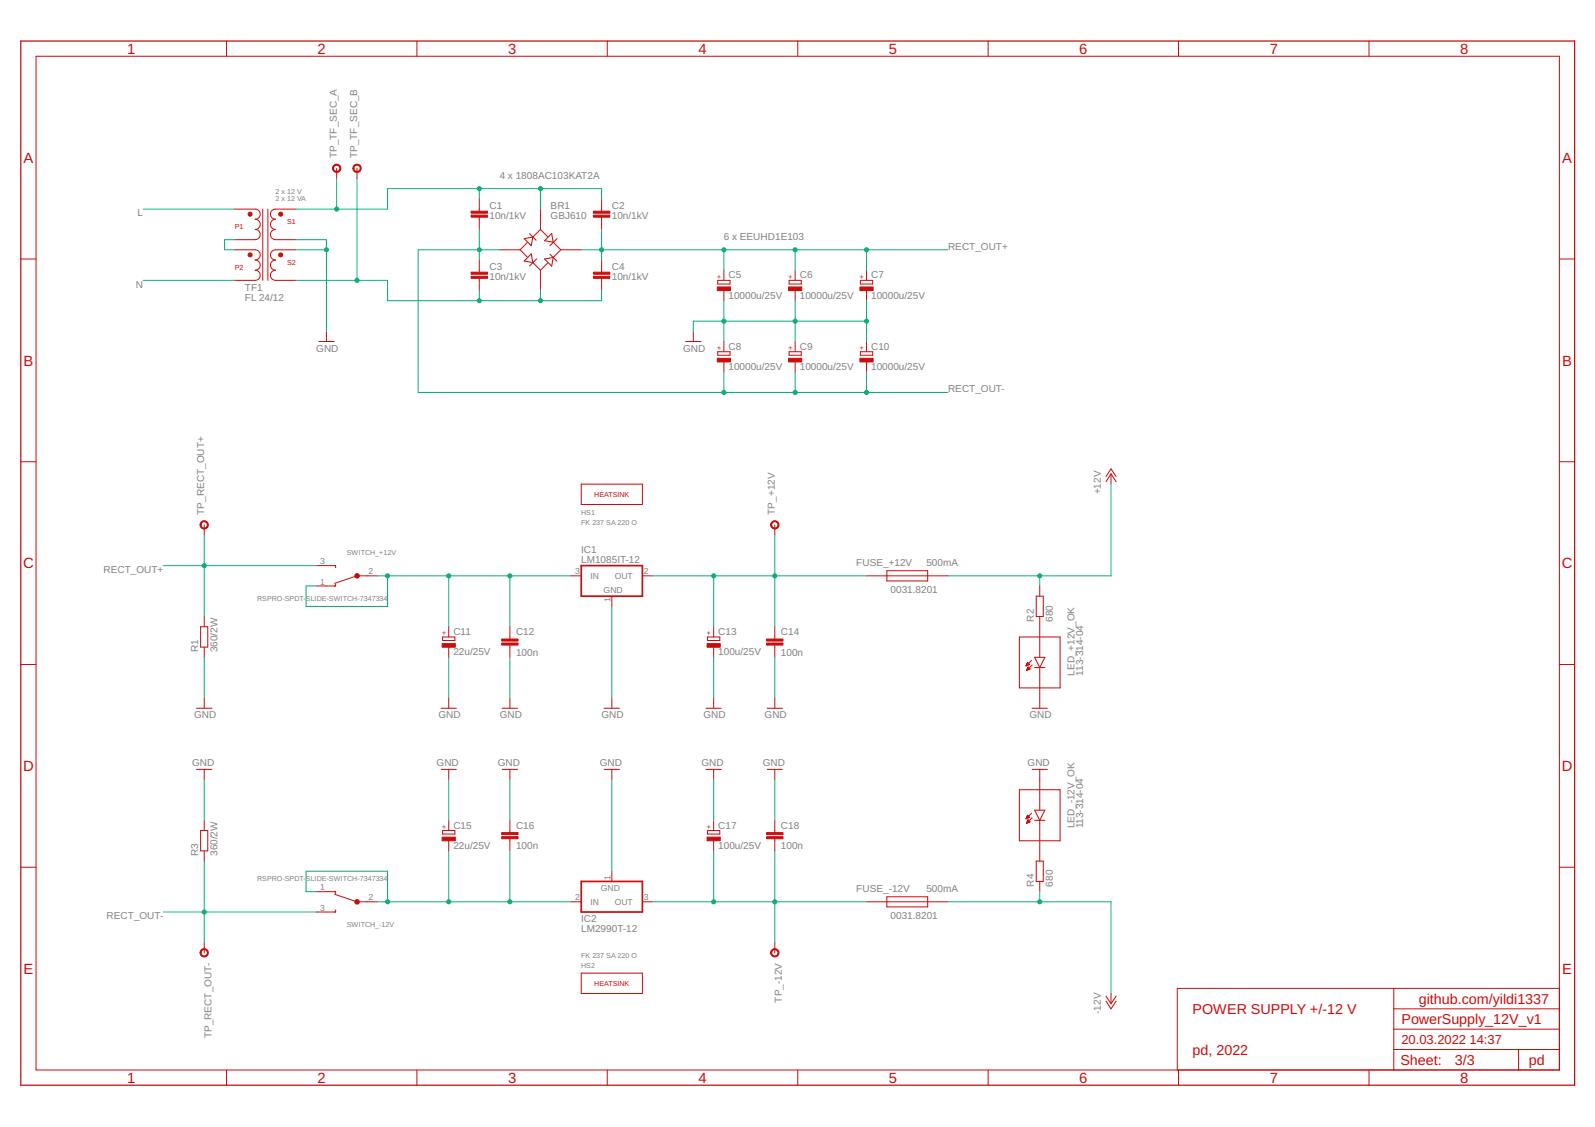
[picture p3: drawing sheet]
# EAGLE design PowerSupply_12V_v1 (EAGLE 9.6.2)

## Sheet 1 of 3: MAIN

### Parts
PCB_BRACKET  60807-011  [60807-011]

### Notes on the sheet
- SHEET ORDER:
  
  02: DIN 41612 CONNECTOR
  03: POWER SUPPLY +/-12 V
- github.com/yildi1337
- POWER SUPPLY +/-12 V
- v1
- pd, 2022
- pd

## Sheet 2 of 3: DIN 41612 CONNECTOR

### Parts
CON_BACKPLANE  09031326921  [09031326921]
TP_GND1  RSPRO-1MM-TERMINAL-POST-2622034  [RSPRO-1MM-TERMINAL-POST-2622034]
TP_GND2  RSPRO-1MM-TERMINAL-POST-2622034  [RSPRO-1MM-TERMINAL-POST-2622034]
TP_GND3  RSPRO-1MM-TERMINAL-POST-2622034  [RSPRO-1MM-TERMINAL-POST-2622034]
TP_GND4  RSPRO-1MM-TERMINAL-POST-2622034  [RSPRO-1MM-TERMINAL-POST-2622034]
TS1  NB-PTCO-160  [NB-PTCO-160]
TS2  NB-PTCO-160  [NB-PTCO-160]

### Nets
+5V: CON_BACKPLANE.1 CON_BACKPLANE.2
+12V: CON_BACKPLANE.5 ; also sheet 3
-12V: CON_BACKPLANE.6 ; also sheet 3
BITE_PS_5V_TS1: CON_BACKPLANE.11
BITE_PS_5V_TS2: CON_BACKPLANE.12
BITE_PS_12V_TS1: CON_BACKPLANE.13 TS1.1
BITE_PS_12V_TS2: CON_BACKPLANE.14 TS2.1
BITE_PS_+5V_CURRENT: CON_BACKPLANE.9
GND: CON_BACKPLANE.3 CON_BACKPLANE.4 CON_BACKPLANE.7 CON_BACKPLANE.8 CON_BACKPLANE.10 CON_BACKPLANE.15 CON_BACKPLANE.16 CON_BACKPLANE.17 CON_BACKPLANE.18 CON_BACKPLANE.19 CON_BACKPLANE.20 CON_BACKPLANE.21 CON_BACKPLANE.22 CON_BACKPLANE.23 CON_BACKPLANE.24 CON_BACKPLANE.29 CON_BACKPLANE.30 CON_BACKPLANE.31 CON_BACKPLANE.32 TP_GND1.P$1 TP_GND2.P$1 TP_GND3.P$1 TP_GND4.P$1 TS1.2 TS2.2 ; also sheet 3
L: CON_BACKPLANE.27 CON_BACKPLANE.28 ; also sheet 3
N: CON_BACKPLANE.25 CON_BACKPLANE.26 ; also sheet 3

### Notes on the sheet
- github.com/yildi1337
- DIN 41612 CONNECTOR
- pd, 2022
- pd

## Sheet 3 of 3: POWER SUPPLY +/-12 V

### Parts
BR1  GBJ610  [GBJ610]
C1  10n/1kV  C-EUC1808  [C1808]
C2  10n/1kV  C-EUC1808  [C1808]
C3  10n/1kV  C-EUC1808  [C1808]
C4  10n/1kV  C-EUC1808  [C1808]
C5  10000u/25V  EEUHD1E103  [EEUHD1E103]
C6  10000u/25V  EEUHD1E103  [EEUHD1E103]
C7  10000u/25V  EEUHD1E103  [EEUHD1E103]
C8  10000u/25V  EEUHD1E103  [EEUHD1E103]
C9  10000u/25V  EEUHD1E103  [EEUHD1E103]
C10  10000u/25V  EEUHD1E103  [EEUHD1E103]
C11  22u/25V  CPOL-EU153CLV-0505  [153CLV-0505]
C12  100n  C-EUC0603  [C0603]
C13  100u/25V  CPOL-EU153CLV-0810  [153CLV-0810]
C14  100n  C-EUC0603  [C0603]
C15  22u/25V  CPOL-EU153CLV-0505  [153CLV-0505]
C16  100n  C-EUC0603  [C0603]
C17  100u/25V  CPOL-EU153CLV-0810  [153CLV-0810]
C18  100n  C-EUC0603  [C0603]
FUSE_+12V  0031.8201  [0031.8201]
FUSE_-12V  0031.8201  [0031.8201]
HS1  FK 237 SA 220 O  FK_237_SA_220_O  [FK_237_SA_220_O]
HS2  FK 237 SA 220 O  FK_237_SA_220_O  [FK_237_SA_220_O]
IC1  LM1085IT-12  [LM1085IT-12]
IC2  LM2990T-12  [LM2990T-12]
LED_+12V_OK  113-314-04  [113-314-04]
LED_-12V_OK  113-314-04  [113-314-04]
R1  360/2W  R-EU_R2010  [R2010]
R2  680  R-EU_R0603  [R0603]
R3  360/2W  R-EU_R2010  [R2010]
R4  680  R-EU_R0603  [R0603]
SWITCH_+12V  RSPRO-SPDT-SLIDE-SWITCH-7347334  [RSPRO-SPDT-SLIDE-SWITCH-7347334]
SWITCH_-12V  RSPRO-SPDT-SLIDE-SWITCH-7347334  [RSPRO-SPDT-SLIDE-SWITCH-7347334]
TF1  FL 24/12  FL_24-12  [FL_24-12]
TP_+12V  RSPRO-1MM-TERMINAL-POST-2622034  [RSPRO-1MM-TERMINAL-POST-2622034]
TP_-12V  RSPRO-1MM-TERMINAL-POST-2622034  [RSPRO-1MM-TERMINAL-POST-2622034]
TP_RECT_OUT+  RSPRO-1MM-TERMINAL-POST-2622034  [RSPRO-1MM-TERMINAL-POST-2622034]
TP_RECT_OUT-  RSPRO-1MM-TERMINAL-POST-2622034  [RSPRO-1MM-TERMINAL-POST-2622034]
TP_TF_SEC_A  RSPRO-1MM-TERMINAL-POST-2622034  [RSPRO-1MM-TERMINAL-POST-2622034]
TP_TF_SEC_B  RSPRO-1MM-TERMINAL-POST-2622034  [RSPRO-1MM-TERMINAL-POST-2622034]

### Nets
+12V: FUSE_+12V.2 R2.2 ; also sheet 2
-12V: FUSE_-12V.2 R4.1 ; also sheet 2
GND: C5.- C6.- C7.- C8.+ C9.+ C10.+ C11.- C12.2 C13.- C14.2 C15.+ C16.1 C17.+ C18.1 IC1.1(GND) IC2.1(GND) LED_+12V_OK.-(C) LED_-12V_OK.+(A) R1.1 R3.2 TF1.S1B TF1.S2A ; also sheet 2
L: TF1.P1A ; also sheet 2
N: TF1.P2B ; also sheet 2
N$1: C15.- C16.2 IC2.2(IN) SWITCH_-12V.1(NC) SWITCH_-12V.2(COM)
N$2: LED_-12V_OK.-(C) R4.2
N$3: C17.- C18.2 FUSE_-12V.1 IC2.3(OUT) TP_-12V.P$1
N$5: TF1.P1B TF1.P2A
N$6: BR1.L C1.1 C2.1 TF1.S1A TP_TF_SEC_A.P$1
N$7: LED_+12V_OK.+(A) R2.1
N$8: C13.+ C14.1 FUSE_+12V.1 IC1.2(OUT) TP_+12V.P$1
N$10: BR1.N C3.2 C4.2 TF1.S2B TP_TF_SEC_B.P$1
N$12: C11.+ C12.1 IC1.3(IN) SWITCH_+12V.1(NC) SWITCH_+12V.2(COM)
RECT_OUT+: BR1.+ C2.2 C4.1 C5.+ C6.+ C7.+ R1.2 SWITCH_+12V.3(NO) TP_RECT_OUT+.P$1
RECT_OUT-: BR1.- C1.2 C3.1 C8.- C9.- C10.- R3.1 SWITCH_-12V.3(NO) TP_RECT_OUT-.P$1

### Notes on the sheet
- 4 x 1808AC103KAT2A
- 6 x EEUHD1E103
- 500mA
- 500mA
- github.com/yildi1337
- POWER SUPPLY +/-12 V
- pd, 2022
- pd
